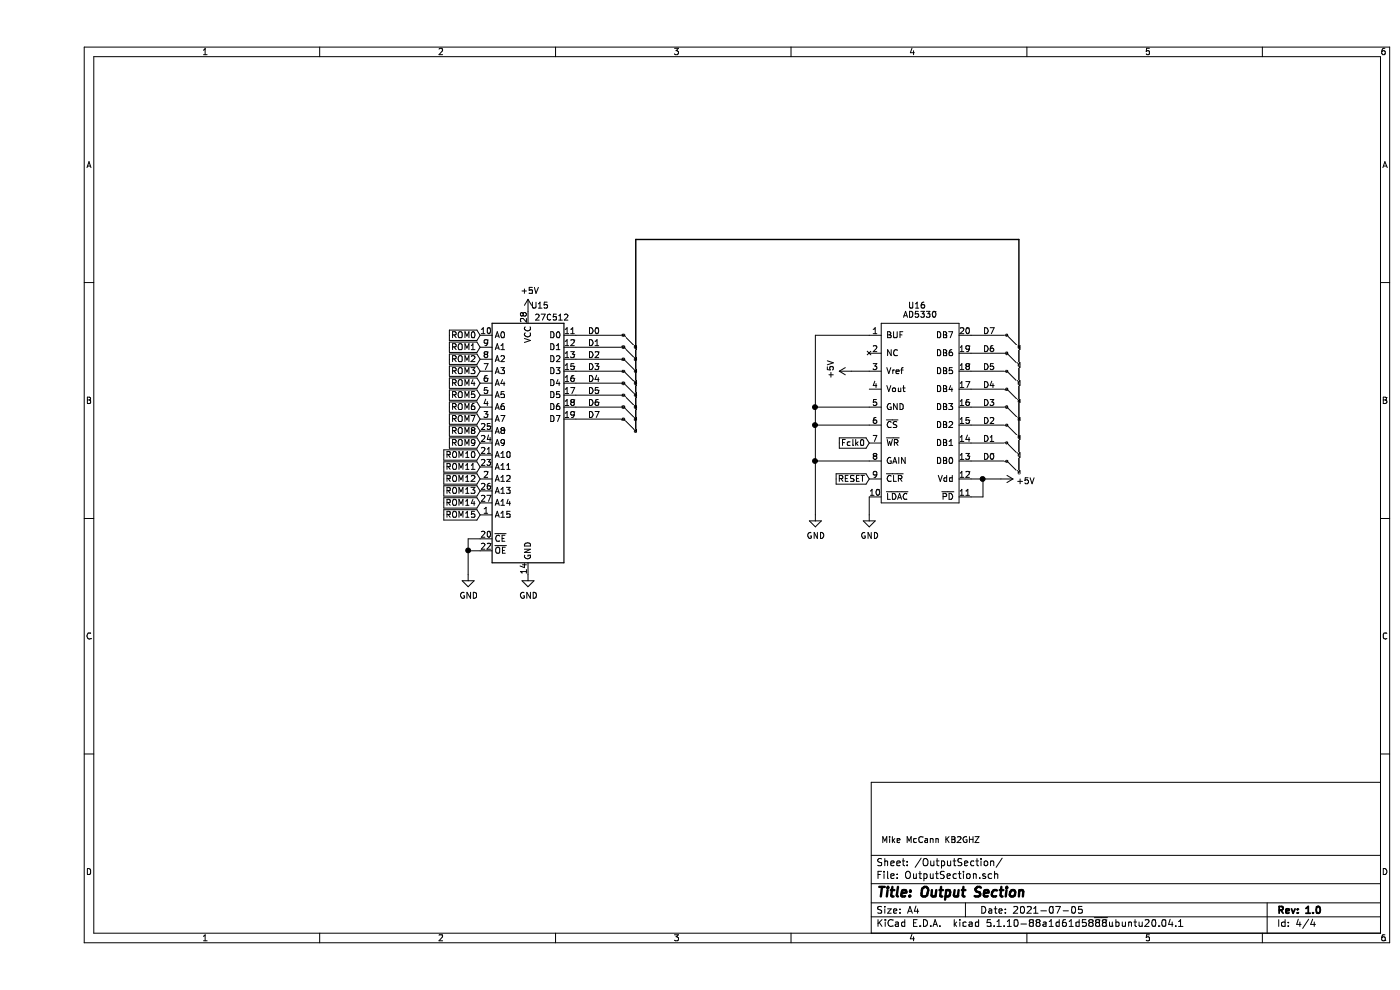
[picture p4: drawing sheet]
EESchema Schematic File Version 4
EELAYER 30 0
EELAYER END
$Descr A4 11693 8268
encoding utf-8
Sheet 4 4
Title "Output Section"
Date "2021-07-05"
Rev "1.0"
Comp ""
Comment1 ""
Comment2 ""
Comment3 ""
Comment4 ""
$EndDescr
$Comp
L DDS-rescue:AD5330-KB2GHZ U16
U 1 1
P 7400 2450
AR Path="/5F0E2419" Ref="U16"  Part="1" 
AR Path="/5F0F203D/5F0E2419" Ref="U16"  Part="1" 
F 0 "U16" H 7350 2350 50  0000 C CNN
F 1 "AD5330" H 7375 2274 50  0000 C CNN
F 2 "" H 7400 2350 50  0001 C CNN
F 3 "" H 7400 2350 50  0001 C CNN
	1    7400 2450
	1    0    0    -1  
$EndComp
$Comp
L Memory_EPROM:27C512 U15
U 1 1
P 4100 3700
F 0 "U15" H 4200 4850 50  0000 C CNN
F 1 "27C512" H 4300 4750 50  0000 C CNN
F 2 "Package_DIP:DIP-28_W15.24mm" H 4100 3700 50  0001 C CNN
F 3 "http://ww1.microchip.com/downloads/en/DeviceDoc/doc0015.pdf" H 4100 3700 50  0001 C CNN
	1    4100 3700
	1    0    0    -1  
$EndComp
Text Notes 7050 7050 0    50   ~ 0
Mike McCann KB2GHZ
Text GLabel 3700 2800 0    50   Input ~ 0
ROM0
Text GLabel 3700 2900 0    50   Input ~ 0
ROM1
Text GLabel 3700 3000 0    50   Input ~ 0
ROM2
Text GLabel 3700 3100 0    50   Input ~ 0
ROM3
Text GLabel 3700 3200 0    50   Input ~ 0
ROM4
Text GLabel 3700 3300 0    50   Input ~ 0
ROM5
Text GLabel 3700 3400 0    50   Input ~ 0
ROM6
Text GLabel 3700 3500 0    50   Input ~ 0
ROM7
Text GLabel 3700 3600 0    50   Input ~ 0
ROM8
Text GLabel 3700 3700 0    50   Input ~ 0
ROM9
Text GLabel 3700 3800 0    50   Input ~ 0
ROM10
Text GLabel 3700 3900 0    50   Input ~ 0
ROM11
Text GLabel 3700 4000 0    50   Input ~ 0
ROM12
Text GLabel 3700 4100 0    50   Input ~ 0
ROM13
Text GLabel 3700 4200 0    50   Input ~ 0
ROM14
Text GLabel 3700 4300 0    50   Input ~ 0
ROM15
$Comp
L power:GND #PWR?
U 1 1
P 4100 4800
F 0 "#PWR?" H 4100 4550 50  0001 C CNN
F 1 "GND" H 4105 4627 50  0000 C CNN
F 2 "" H 4100 4800 50  0001 C CNN
F 3 "" H 4100 4800 50  0001 C CNN
	1    4100 4800
	1    0    0    -1  
$EndComp
$Comp
L power:+5V #PWR?
U 1 1
P 4100 2600
F 0 "#PWR?" H 4100 2450 50  0001 C CNN
F 1 "+5V" H 4115 2773 50  0000 C CNN
F 2 "" H 4100 2600 50  0001 C CNN
F 3 "" H 4100 2600 50  0001 C CNN
	1    4100 2600
	1    0    0    -1  
$EndComp
Wire Bus Line
	8200 2000 5000 2000
Entry Wire Line
	8100 3100 8200 3200
Entry Wire Line
	8100 2950 8200 3050
Entry Wire Line
	8100 3850 8200 3950
Entry Wire Line
	8100 3700 8200 3800
Entry Wire Line
	8100 3550 8200 3650
Entry Wire Line
	8100 3400 8200 3500
Entry Wire Line
	8100 3250 8200 3350
Entry Wire Line
	8100 2800 8200 2900
Wire Wire Line
	7800 2800 8100 2800
Wire Wire Line
	7800 2950 8100 2950
Wire Wire Line
	7800 3250 8100 3250
Wire Wire Line
	7800 3100 8100 3100
Wire Wire Line
	7800 3400 8100 3400
Wire Wire Line
	7800 3550 8100 3550
Wire Wire Line
	7800 3700 8100 3700
Wire Wire Line
	7800 3850 8100 3850
Entry Wire Line
	4900 3000 5000 3100
Entry Wire Line
	4900 3100 5000 3200
Entry Wire Line
	4900 3200 5000 3300
Entry Wire Line
	4900 3300 5000 3400
Entry Wire Line
	4900 3400 5000 3500
Entry Wire Line
	4900 3500 5000 3600
Entry Wire Line
	4900 2900 5000 3000
Entry Wire Line
	4900 2800 5000 2900
Wire Wire Line
	4500 2800 4900 2800
Wire Wire Line
	4500 2900 4900 2900
Wire Wire Line
	4500 3000 4900 3000
Wire Wire Line
	4500 3100 4900 3100
Wire Wire Line
	4500 3200 4900 3200
Wire Wire Line
	4500 3300 4900 3300
Wire Wire Line
	4500 3400 4900 3400
Wire Wire Line
	4500 3500 4900 3500
Text Label 4600 2800 0    50   ~ 0
D0
Text Label 4600 2900 0    50   ~ 0
D1
Text Label 4600 3000 0    50   ~ 0
D2
Text Label 4600 3100 0    50   ~ 0
D3
Text Label 4600 3200 0    50   ~ 0
D4
Text Label 4600 3300 0    50   ~ 0
D5
Text Label 4600 3400 0    50   ~ 0
D6
Text Label 4600 3500 0    50   ~ 0
D7
Text Label 7900 3850 0    50   ~ 0
D0
Text Label 7900 3700 0    50   ~ 0
D1
Text Label 7900 3550 0    50   ~ 0
D2
Text Label 7900 3400 0    50   ~ 0
D3
Text Label 7900 3250 0    50   ~ 0
D4
Text Label 7900 3100 0    50   ~ 0
D5
Text Label 7900 2950 0    50   ~ 0
D6
Text Label 7900 2800 0    50   ~ 0
D7
Wire Wire Line
	3700 4500 3600 4500
Wire Wire Line
	3700 4600 3600 4600
Wire Wire Line
	3600 4500 3600 4600
Connection ~ 3600 4600
Wire Wire Line
	3600 4600 3600 4800
$Comp
L power:GND #PWR?
U 1 1
P 3600 4800
F 0 "#PWR?" H 3600 4550 50  0001 C CNN
F 1 "GND" H 3605 4627 50  0000 C CNN
F 2 "" H 3600 4800 50  0001 C CNN
F 3 "" H 3600 4800 50  0001 C CNN
	1    3600 4800
	1    0    0    -1  
$EndComp
Text GLabel 6950 3700 0    50   Input ~ 0
Fclk0
Text GLabel 6950 4000 0    50   Input ~ 0
RESET
Wire Wire Line
	6950 4150 6950 4300
$Comp
L power:GND #PWR?
U 1 1
P 6950 4300
F 0 "#PWR?" H 6950 4050 50  0001 C CNN
F 1 "GND" H 6955 4127 50  0000 C CNN
F 2 "" H 6950 4300 50  0001 C CNN
F 3 "" H 6950 4300 50  0001 C CNN
	1    6950 4300
	1    0    0    -1  
$EndComp
Wire Wire Line
	6950 3550 6500 3550
Wire Wire Line
	6500 3550 6500 3400
Wire Wire Line
	6500 3400 6950 3400
Connection ~ 6500 3550
$Comp
L power:GND #PWR?
U 1 1
P 6500 4300
F 0 "#PWR?" H 6500 4050 50  0001 C CNN
F 1 "GND" H 6505 4127 50  0000 C CNN
F 2 "" H 6500 4300 50  0001 C CNN
F 3 "" H 6500 4300 50  0001 C CNN
	1    6500 4300
	1    0    0    -1  
$EndComp
Wire Wire Line
	7800 4000 7900 4000
$Comp
L power:+5V #PWR?
U 1 1
P 8050 4000
F 0 "#PWR?" H 8050 3850 50  0001 C CNN
F 1 "+5V" V 8065 4128 50  0000 L CNN
F 2 "" H 8050 4000 50  0001 C CNN
F 3 "" H 8050 4000 50  0001 C CNN
	1    8050 4000
	0    1    1    0   
$EndComp
Wire Wire Line
	6950 3100 6800 3100
$Comp
L power:+5V #PWR?
U 1 1
P 6800 3100
F 0 "#PWR?" H 6800 2950 50  0001 C CNN
F 1 "+5V" H 6815 3273 50  0000 C CNN
F 2 "" H 6800 3100 50  0001 C CNN
F 3 "" H 6800 3100 50  0001 C CNN
	1    6800 3100
	0    -1   -1   0   
$EndComp
Wire Wire Line
	7800 4150 7900 4150
Wire Wire Line
	7900 4150 7900 4000
Connection ~ 7900 4000
Wire Wire Line
	7900 4000 8050 4000
Wire Wire Line
	6950 3850 6500 3850
Wire Wire Line
	6500 3550 6500 3850
Connection ~ 6500 3850
Wire Wire Line
	6500 3850 6500 4300
Wire Wire Line
	6950 2800 6500 2800
Wire Wire Line
	6500 2800 6500 3400
Connection ~ 6500 3400
Wire Bus Line
	5000 2000 5000 3600
Wire Bus Line
	8200 2000 8200 3950
$EndSCHEMATC
